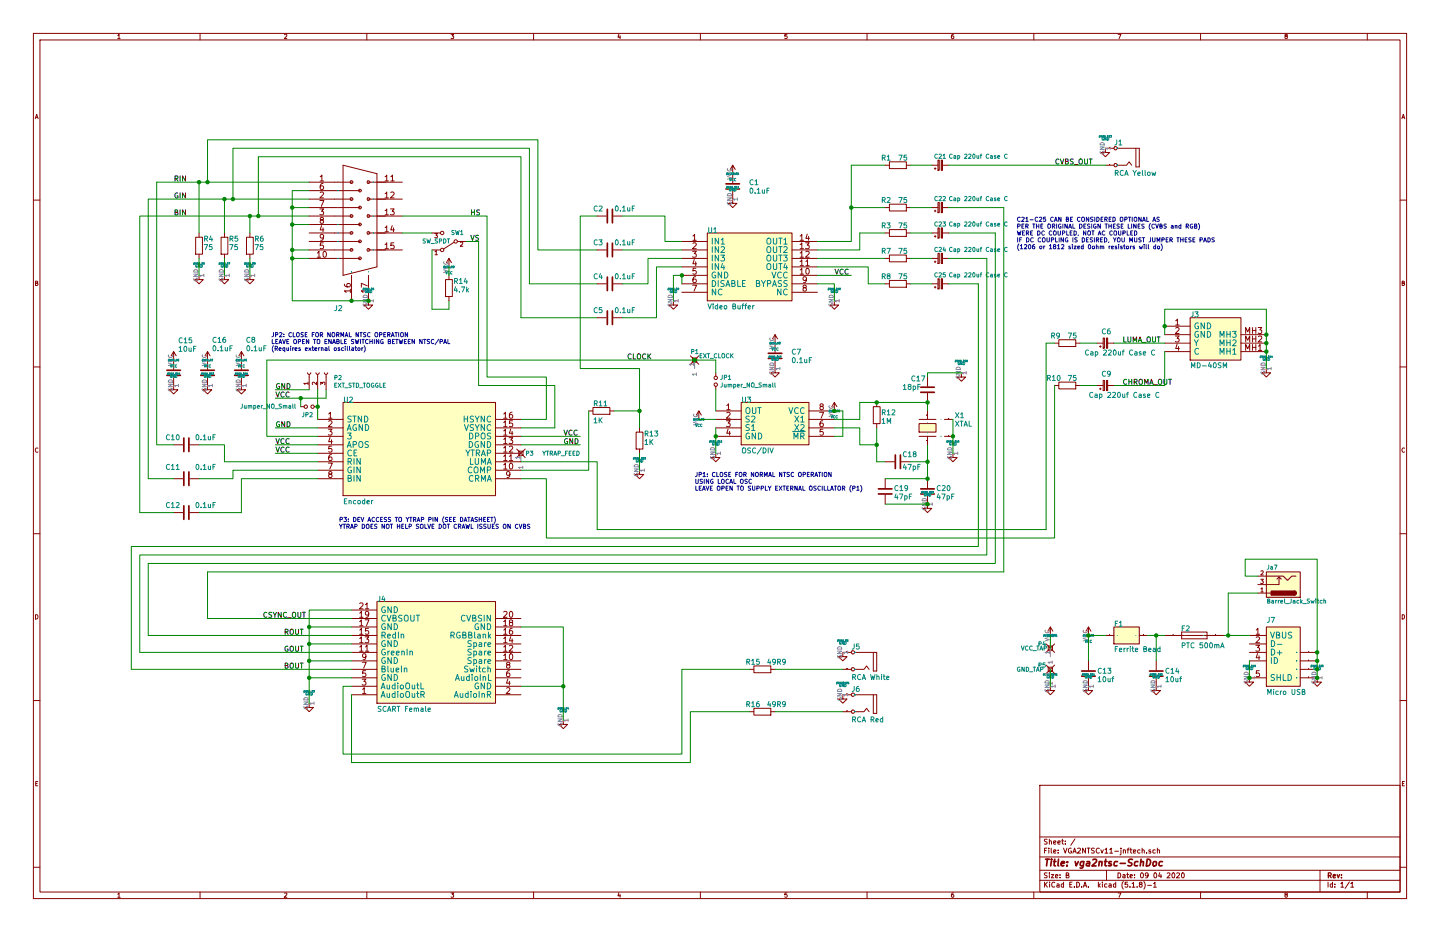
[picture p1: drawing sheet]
EESchema Schematic File Version 4
EELAYER 30 0
EELAYER END
$Descr B 17000 11000
encoding utf-8
Sheet 1 1
Title "vga2ntsc-SchDoc"
Date "09 04 2020"
Rev ""
Comp ""
Comment1 ""
Comment2 ""
Comment3 ""
Comment4 ""
$EndDescr
$Comp
L power:GND #GND0101
U 1 1
P 9950 8200
F 0 "#GND0101" H 9950 8340 20  0000 C CNN
F 1 "GND" H 9950 8310 30  0000 C CNN
F 2 "" H 9950 8200 70  0000 C CNN
F 3 "" H 9950 8200 70  0000 C CNN
	1    9950 8200
	1    0    0    -1  
$EndComp
$Comp
L power:GND #GND_02
U 1 1
P 9950 7700
F 0 "#GND_02" H 9950 7840 20  0000 C CNN
F 1 "GND" H 9950 7810 30  0000 C CNN
F 2 "" H 9950 7700 70  0000 C CNN
F 3 "" H 9950 7700 70  0000 C CNN
	1    9950 7700
	1    0    0    -1  
$EndComp
$Comp
L power:GND #GND_03
U 1 1
P 3650 8300
F 0 "#GND_03" H 3650 8440 20  0000 C CNN
F 1 "GND" H 3650 8410 30  0000 C CNN
F 2 "" H 3650 8300 70  0000 C CNN
F 3 "" H 3650 8300 70  0000 C CNN
	1    3650 8300
	1    0    0    -1  
$EndComp
$Comp
L power:GND #GND_04
U 1 1
P 6650 8500
F 0 "#GND_04" H 6650 8640 20  0000 C CNN
F 1 "GND" H 6650 8610 30  0000 C CNN
F 2 "" H 6650 8500 70  0000 C CNN
F 3 "" H 6650 8500 70  0000 C CNN
	1    6650 8500
	1    0    0    -1  
$EndComp
Text Label 3100 7300 0    60   ~ 0
CSYNC_OUT
$Comp
L power:GND #GND_05
U 1 1
P 4350 3550
F 0 "#GND_05" H 4350 3690 20  0000 C CNN
F 1 "GND" H 4350 3660 30  0000 C CNN
F 2 "" H 4350 3550 70  0000 C CNN
F 3 "" H 4350 3550 70  0000 C CNN
	1    4350 3550
	1    0    0    -1  
$EndComp
Text Label 2050 2150 0    60   ~ 0
RIN
Text Label 2050 2350 0    60   ~ 0
GIN
Text Label 2050 2550 0    60   ~ 0
BIN
Text Label 5550 2550 0    60   ~ 0
HS
Text Label 5550 2850 0    60   ~ 0
VS
$Comp
L power:GND #GND_06
U 1 1
P 2350 3250
F 0 "#GND_06" H 2350 3390 20  0000 C CNN
F 1 "GND" H 2350 3360 30  0000 C CNN
F 2 "" H 2350 3250 70  0000 C CNN
F 3 "" H 2350 3250 70  0000 C CNN
	1    2350 3250
	1    0    0    -1  
$EndComp
$Comp
L power:GND #GND_07
U 1 1
P 2650 3250
F 0 "#GND_07" H 2650 3390 20  0000 C CNN
F 1 "GND" H 2650 3360 30  0000 C CNN
F 2 "" H 2650 3250 70  0000 C CNN
F 3 "" H 2650 3250 70  0000 C CNN
	1    2650 3250
	1    0    0    -1  
$EndComp
$Comp
L power:GND #GND_08
U 1 1
P 2950 3250
F 0 "#GND_08" H 2950 3390 20  0000 C CNN
F 1 "GND" H 2950 3360 30  0000 C CNN
F 2 "" H 2950 3250 70  0000 C CNN
F 3 "" H 2950 3250 70  0000 C CNN
	1    2950 3250
	1    0    0    -1  
$EndComp
$Comp
L power:GND #GND_09
U 1 1
P 7950 3550
F 0 "#GND_09" H 7950 3690 20  0000 C CNN
F 1 "GND" H 7950 3660 30  0000 C CNN
F 2 "" H 7950 3550 70  0000 C CNN
F 3 "" H 7950 3550 70  0000 C CNN
	1    7950 3550
	1    0    0    -1  
$EndComp
$Comp
L power:GND #GND_010
U 1 1
P 9850 3550
F 0 "#GND_010" H 9850 3690 20  0000 C CNN
F 1 "GND" H 9850 3660 30  0000 C CNN
F 2 "" H 9850 3550 70  0000 C CNN
F 3 "" H 9850 3550 70  0000 C CNN
	1    9850 3550
	1    0    0    -1  
$EndComp
Text Label 9850 3250 0    60   ~ 0
VCC
Text Label 3350 7500 0    60   ~ 0
ROUT
Text Label 3350 7700 0    60   ~ 0
GOUT
Text Label 3350 7900 0    60   ~ 0
BOUT
$Comp
L power:GND #GND_011
U 1 1
P 8650 2350
F 0 "#GND_011" H 8650 2490 20  0000 C CNN
F 1 "GND" H 8650 2460 30  0000 C CNN
F 2 "" H 8650 2350 70  0000 C CNN
F 3 "" H 8650 2350 70  0000 C CNN
	1    8650 2350
	1    0    0    -1  
$EndComp
$Comp
L power:VCC #VCC0101
U 1 1
P 8650 2050
F 0 "#VCC0101" H 8650 2050 20  0000 C CNN
F 1 "VCC" H 8650 1980 30  0000 C CNN
F 2 "" H 8650 2050 70  0000 C CNN
F 3 "" H 8650 2050 70  0000 C CNN
	1    8650 2050
	1    0    0    -1  
$EndComp
Text Label 6650 5250 0    60   ~ 0
GND
Text Label 3250 5050 0    60   ~ 0
GND
Text Label 3250 5250 0    60   ~ 0
VCC
Text Label 3250 5350 0    60   ~ 0
VCC
Text Label 6650 5150 0    60   ~ 0
VCC
$Comp
L power:VCC #VCC_02
U 1 1
P 9850 4850
F 0 "#VCC_02" H 9850 4850 20  0000 C CNN
F 1 "VCC" H 9850 4780 30  0000 C CNN
F 2 "" H 9850 4850 70  0000 C CNN
F 3 "" H 9850 4850 70  0000 C CNN
	1    9850 4850
	1    0    0    -1  
$EndComp
$Comp
L power:GND #GND_012
U 1 1
P 8450 5350
F 0 "#GND_012" H 8450 5490 20  0000 C CNN
F 1 "GND" H 8450 5460 30  0000 C CNN
F 2 "" H 8450 5350 70  0000 C CNN
F 3 "" H 8450 5350 70  0000 C CNN
	1    8450 5350
	1    0    0    -1  
$EndComp
$Comp
L power:GND #GND_013
U 1 1
P 13050 1750
F 0 "#GND_013" H 13050 1890 20  0000 C CNN
F 1 "GND" H 13050 1860 30  0000 C CNN
F 2 "" H 13050 1750 70  0000 C CNN
F 3 "" H 13050 1750 70  0000 C CNN
	1    13050 1750
	1    0    0    -1  
$EndComp
$Comp
L power:GND #GND_014
U 1 1
P 14950 4350
F 0 "#GND_014" H 14950 4490 20  0000 C CNN
F 1 "GND" H 14950 4460 30  0000 C CNN
F 2 "" H 14950 4350 70  0000 C CNN
F 3 "" H 14950 4350 70  0000 C CNN
	1    14950 4350
	1    0    0    -1  
$EndComp
$Comp
L power:GND #GND_015
U 1 1
P 7550 5550
F 0 "#GND_015" H 7550 5690 20  0000 C CNN
F 1 "GND" H 7550 5660 30  0000 C CNN
F 2 "" H 7550 5550 70  0000 C CNN
F 3 "" H 7550 5550 70  0000 C CNN
	1    7550 5550
	1    0    0    -1  
$EndComp
$Comp
L power:GND #GND_016
U 1 1
P 11250 5350
F 0 "#GND_016" H 11250 5490 20  0000 C CNN
F 1 "GND" H 11250 5460 30  0000 C CNN
F 2 "" H 11250 5350 70  0000 C CNN
F 3 "" H 11250 5350 70  0000 C CNN
	1    11250 5350
	1    0    0    -1  
$EndComp
$Comp
L power:GND #GND_017
U 1 1
P 9150 4350
F 0 "#GND_017" H 9150 4490 20  0000 C CNN
F 1 "GND" H 9150 4460 30  0000 C CNN
F 2 "" H 9150 4350 70  0000 C CNN
F 3 "" H 9150 4350 70  0000 C CNN
	1    9150 4350
	1    0    0    -1  
$EndComp
$Comp
L power:VCC #VCC_03
U 1 1
P 9150 4050
F 0 "#VCC_03" H 9150 4050 20  0000 C CNN
F 1 "VCC" H 9150 3980 30  0000 C CNN
F 2 "" H 9150 4050 70  0000 C CNN
F 3 "" H 9150 4050 70  0000 C CNN
	1    9150 4050
	1    0    0    -1  
$EndComp
$Comp
L power:GND #GND_018
U 1 1
P 2850 4550
F 0 "#GND_018" H 2850 4690 20  0000 C CNN
F 1 "GND" H 2850 4660 30  0000 C CNN
F 2 "" H 2850 4550 70  0000 C CNN
F 3 "" H 2850 4550 70  0000 C CNN
	1    2850 4550
	1    0    0    -1  
$EndComp
$Comp
L power:VCC #VCC_04
U 1 1
P 2850 4250
F 0 "#VCC_04" H 2850 4250 20  0000 C CNN
F 1 "VCC" H 2850 4180 30  0000 C CNN
F 2 "" H 2850 4250 70  0000 C CNN
F 3 "" H 2850 4250 70  0000 C CNN
	1    2850 4250
	1    0    0    -1  
$EndComp
$Comp
L power:VCC #VCC_05
U 1 1
P 8250 4950
F 0 "#VCC_05" H 8250 4950 20  0000 C CNN
F 1 "VCC" H 8250 4880 30  0000 C CNN
F 2 "" H 8250 4950 70  0000 C CNN
F 3 "" H 8250 4950 70  0000 C CNN
	1    8250 4950
	1    0    0    -1  
$EndComp
$Comp
L power:GND #GND_019
U 1 1
P 14750 8000
F 0 "#GND_019" H 14750 8140 20  0000 C CNN
F 1 "GND" H 14750 8110 30  0000 C CNN
F 2 "" H 14750 8000 70  0000 C CNN
F 3 "" H 14750 8000 70  0000 C CNN
	1    14750 8000
	1    0    0    -1  
$EndComp
$Comp
L power:GND #GND_020
U 1 1
P 15550 8000
F 0 "#GND_020" H 15550 8140 20  0000 C CNN
F 1 "GND" H 15550 8110 30  0000 C CNN
F 2 "" H 15550 8000 70  0000 C CNN
F 3 "" H 15550 8000 70  0000 C CNN
	1    15550 8000
	1    0    0    -1  
$EndComp
$Comp
L power:GND #GND_021
U 1 1
P 12850 8100
F 0 "#GND_021" H 12850 8240 20  0000 C CNN
F 1 "GND" H 12850 8210 30  0000 C CNN
F 2 "" H 12850 8100 70  0000 C CNN
F 3 "" H 12850 8100 70  0000 C CNN
	1    12850 8100
	1    0    0    -1  
$EndComp
$Comp
L power:GND #GND_022
U 1 1
P 13650 8100
F 0 "#GND_022" H 13650 8240 20  0000 C CNN
F 1 "GND" H 13650 8210 30  0000 C CNN
F 2 "" H 13650 8100 70  0000 C CNN
F 3 "" H 13650 8100 70  0000 C CNN
	1    13650 8100
	1    0    0    -1  
$EndComp
$Comp
L power:VCC #VCC_06
U 1 1
P 12850 7500
F 0 "#VCC_06" H 12850 7500 20  0000 C CNN
F 1 "VCC" H 12850 7430 30  0000 C CNN
F 2 "" H 12850 7500 70  0000 C CNN
F 3 "" H 12850 7500 70  0000 C CNN
	1    12850 7500
	1    0    0    -1  
$EndComp
Text Label 12450 1950 0    60   ~ 0
CVBS_OUT
Text Label 13250 4050 0    60   ~ 0
LUMA_OUT
Text Label 13250 4550 0    60   ~ 0
CHROMA_OUT
Text Label 7400 4250 0    60   ~ 0
CLOCK
$Comp
L power:GND #GND_023
U 1 1
P 2450 4550
F 0 "#GND_023" H 2450 4690 20  0000 C CNN
F 1 "GND" H 2450 4660 30  0000 C CNN
F 2 "" H 2450 4550 70  0000 C CNN
F 3 "" H 2450 4550 70  0000 C CNN
	1    2450 4550
	1    0    0    -1  
$EndComp
$Comp
L power:VCC #VCC_07
U 1 1
P 2450 4250
F 0 "#VCC_07" H 2450 4250 20  0000 C CNN
F 1 "VCC" H 2450 4180 30  0000 C CNN
F 2 "" H 2450 4250 70  0000 C CNN
F 3 "" H 2450 4250 70  0000 C CNN
	1    2450 4250
	1    0    0    -1  
$EndComp
$Comp
L power:GND #GND_024
U 1 1
P 2050 4550
F 0 "#GND_024" H 2050 4690 20  0000 C CNN
F 1 "GND" H 2050 4660 30  0000 C CNN
F 2 "" H 2050 4550 70  0000 C CNN
F 3 "" H 2050 4550 70  0000 C CNN
	1    2050 4550
	1    0    0    -1  
$EndComp
$Comp
L power:VCC #VCC_08
U 1 1
P 2050 4250
F 0 "#VCC_08" H 2050 4250 20  0000 C CNN
F 1 "VCC" H 2050 4180 30  0000 C CNN
F 2 "" H 2050 4250 70  0000 C CNN
F 3 "" H 2050 4250 70  0000 C CNN
	1    2050 4250
	1    0    0    -1  
$EndComp
$Comp
L power:GND #GND_025
U 1 1
P 10950 5950
F 0 "#GND_025" H 10950 6090 20  0000 C CNN
F 1 "GND" H 10950 6060 30  0000 C CNN
F 2 "" H 10950 5950 70  0000 C CNN
F 3 "" H 10950 5950 70  0000 C CNN
	1    10950 5950
	1    0    0    -1  
$EndComp
$Comp
L power:GND #GND_026
U 1 1
P 11350 4400
F 0 "#GND_026" H 11350 4540 20  0000 C CNN
F 1 "GND" H 11350 4510 30  0000 C CNN
F 2 "" H 11350 4400 70  0000 C CNN
F 3 "" H 11350 4400 70  0000 C CNN
	1    11350 4400
	1    0    0    -1  
$EndComp
Wire Wire Line
	3650 7400 4150 7400
Wire Wire Line
	3650 7600 4150 7600
Wire Wire Line
	3650 7800 4150 7800
Wire Wire Line
	3650 8000 4150 8000
Wire Wire Line
	6150 8100 6650 8100
Wire Wire Line
	3650 7200 4150 7200
Wire Wire Line
	3650 7400 3650 7200
Wire Wire Line
	3650 7600 3650 7400
Wire Wire Line
	3650 7800 3650 7600
Wire Wire Line
	3650 8000 3650 7800
Wire Wire Line
	3650 8300 3650 8000
Wire Wire Line
	6650 7400 6150 7400
Wire Wire Line
	6650 8100 6650 7400
Wire Wire Line
	6650 8500 6650 8100
Wire Wire Line
	8150 8400 8850 8400
Wire Wire Line
	8150 9000 8150 8400
Wire Wire Line
	4150 9000 8150 9000
Wire Wire Line
	8050 7900 8850 7900
Wire Wire Line
	8050 8900 8050 7900
Wire Wire Line
	4050 8900 8050 8900
Wire Wire Line
	4050 8100 4050 8900
Wire Wire Line
	4150 8100 4050 8100
Wire Wire Line
	1750 6650 1750 7500
Wire Wire Line
	11750 6650 1750 6650
Wire Wire Line
	11750 2750 11750 6650
Wire Wire Line
	1650 6550 1650 7700
Wire Wire Line
	11650 6550 1650 6550
Wire Wire Line
	11650 3050 11650 6550
Wire Wire Line
	3450 2950 3650 2950
Wire Wire Line
	3450 3050 3450 2950
Wire Wire Line
	3650 3050 3450 3050
Wire Wire Line
	3450 2450 3650 2450
Wire Wire Line
	3450 2650 3650 2650
Wire Wire Line
	11850 6750 11850 2450
Wire Wire Line
	2450 6750 11850 6750
Wire Wire Line
	3450 3550 3450 3050
Wire Wire Line
	4150 3550 3450 3550
Wire Wire Line
	4350 3550 4150 3550
Wire Wire Line
	2350 2150 2350 2750
Wire Wire Line
	2650 2350 2650 2750
Wire Wire Line
	2950 2550 2950 2750
Wire Wire Line
	3450 2250 3650 2250
Wire Wire Line
	3450 2450 3450 2250
Wire Wire Line
	3450 2650 3450 2450
Wire Wire Line
	3450 2950 3450 2650
Wire Wire Line
	7850 2850 8050 2850
Wire Wire Line
	7850 2550 7850 2850
Wire Wire Line
	7350 2550 7850 2550
Wire Wire Line
	8050 2950 7350 2950
Wire Wire Line
	7650 3050 8050 3050
Wire Wire Line
	7650 3350 7650 3050
Wire Wire Line
	7350 3350 7650 3350
Wire Wire Line
	7750 3150 8050 3150
Wire Wire Line
	7750 3750 7750 3150
Wire Wire Line
	7350 3750 7750 3750
Wire Wire Line
	6150 3750 7050 3750
Wire Wire Line
	6150 1850 6150 3750
Wire Wire Line
	3050 1850 6150 1850
Wire Wire Line
	3050 2550 3050 1850
Wire Wire Line
	6250 3350 7050 3350
Wire Wire Line
	6250 1750 6250 3350
Wire Wire Line
	2750 1750 6250 1750
Wire Wire Line
	2750 2350 2750 1750
Wire Wire Line
	6350 2950 7050 2950
Wire Wire Line
	6350 1650 6350 2950
Wire Wire Line
	2450 1650 6350 1650
Wire Wire Line
	2450 2150 2450 1650
Wire Wire Line
	8050 3250 8050 3350
Wire Wire Line
	7950 3250 8050 3250
Wire Wire Line
	7950 3550 7950 3250
Wire Wire Line
	9850 3350 9650 3350
Wire Wire Line
	9850 3550 9850 3350
Wire Wire Line
	10050 3250 9650 3250
Wire Wire Line
	10050 2850 9650 2850
Wire Wire Line
	10050 2450 10050 2850
Wire Wire Line
	10450 2450 10050 2450
Wire Wire Line
	10150 2950 9650 2950
Wire Wire Line
	10150 2750 10150 2950
Wire Wire Line
	10450 2750 10150 2750
Wire Wire Line
	10450 3050 9650 3050
Wire Wire Line
	10250 3150 9650 3150
Wire Wire Line
	10250 3350 10250 3150
Wire Wire Line
	10450 3350 10250 3350
Wire Wire Line
	1550 6450 1550 7900
Wire Wire Line
	11550 6450 1550 6450
Wire Wire Line
	11550 3350 11550 6450
Wire Wire Line
	6850 5150 6150 5150
Wire Wire Line
	6850 5250 6150 5250
Wire Wire Line
	3750 5350 3250 5350
Wire Wire Line
	3750 5250 3250 5250
Wire Wire Line
	2650 5450 3750 5450
Wire Wire Line
	2650 5250 2650 5450
Wire Wire Line
	2350 5250 2650 5250
Wire Wire Line
	2750 5650 2350 5650
Wire Wire Line
	2750 5550 2750 5650
Wire Wire Line
	3750 5550 2750 5550
Wire Wire Line
	2850 6050 2350 6050
Wire Wire Line
	2850 5650 2850 6050
Wire Wire Line
	3750 5650 2850 5650
Wire Wire Line
	5650 4550 5650 2850
Wire Wire Line
	6550 4550 5650 4550
Wire Wire Line
	6550 5050 6550 4550
Wire Wire Line
	6150 5050 6550 5050
Wire Wire Line
	6450 4950 6150 4950
Wire Wire Line
	6450 4450 6450 4950
Wire Wire Line
	5750 4450 6450 4450
Wire Wire Line
	5750 2550 5750 4450
Wire Wire Line
	4750 2550 5750 2550
Wire Wire Line
	1850 5250 2050 5250
Wire Wire Line
	1850 2150 1850 5250
Wire Wire Line
	2350 2150 1850 2150
Wire Wire Line
	2450 2150 2350 2150
Wire Wire Line
	3650 2150 2450 2150
Wire Wire Line
	2750 2350 3650 2350
Wire Wire Line
	2650 2350 2750 2350
Wire Wire Line
	1750 2350 2650 2350
Wire Wire Line
	1750 5650 1750 2350
Wire Wire Line
	2050 5650 1750 5650
Wire Wire Line
	3050 2550 3650 2550
Wire Wire Line
	2950 2550 3050 2550
Wire Wire Line
	1650 2550 2950 2550
Wire Wire Line
	1650 6050 1650 2550
Wire Wire Line
	2050 6050 1650 6050
Wire Wire Line
	3150 5150 3750 5150
Wire Wire Line
	3150 4250 3150 5150
Wire Wire Line
	8450 4250 8200 4250
Wire Wire Line
	8450 4850 8450 4600
Wire Wire Line
	10050 1950 10050 2450
Wire Wire Line
	13750 4150 13750 4550
Wire Wire Line
	13750 3850 13750 3950
Wire Wire Line
	13750 3650 13750 3850
Wire Wire Line
	14950 3650 13750 3650
Wire Wire Line
	14950 3950 14950 3650
Wire Wire Line
	14950 4050 14950 3950
Wire Wire Line
	14950 4150 14950 4050
Wire Wire Line
	14950 4350 14950 4150
Wire Wire Line
	6450 5650 6150 5650
Wire Wire Line
	6450 6350 6450 5650
Wire Wire Line
	12450 6350 6450 6350
Wire Wire Line
	12450 4550 12450 6350
Wire Wire Line
	7050 5450 6150 5450
Wire Wire Line
	7050 6250 7050 5450
Wire Wire Line
	12350 6250 7050 6250
Wire Wire Line
	12350 4050 12350 6250
Wire Wire Line
	12450 4050 12350 4050
Wire Wire Line
	7550 5050 7550 4850
Wire Wire Line
	6950 5550 6150 5550
Wire Wire Line
	6950 4850 6950 5550
Wire Wire Line
	7550 4350 7550 4850
Wire Wire Line
	6850 4350 7550 4350
Wire Wire Line
	6850 2550 6850 4350
Wire Wire Line
	7050 2550 6850 2550
Wire Wire Line
	10150 4950 9850 4950
Wire Wire Line
	10150 4750 10150 4950
Wire Wire Line
	10350 4750 10150 4750
Wire Wire Line
	10950 4750 10350 4750
Wire Wire Line
	10950 4850 10950 4750
Wire Wire Line
	10150 5050 9850 5050
Wire Wire Line
	10150 5250 10150 5050
Wire Wire Line
	10350 5250 10150 5250
Wire Wire Line
	10350 5450 10350 5250
Wire Wire Line
	10450 5450 10350 5450
Wire Wire Line
	11250 5150 11250 4950
Wire Wire Line
	11250 5350 11250 5150
Wire Wire Line
	8450 5150 8450 5050
Wire Wire Line
	8450 5350 8450 5150
Wire Wire Line
	8250 4950 8450 4950
Wire Wire Line
	9950 4850 9850 4850
Wire Wire Line
	9950 5150 9950 4850
Wire Wire Line
	9850 5150 9950 5150
Wire Wire Line
	15550 7800 15550 7700
Wire Wire Line
	15550 7900 15550 7800
Wire Wire Line
	15550 8000 15550 7900
Wire Wire Line
	14750 8000 14750 7800
Wire Wire Line
	14450 7500 14500 7500
Wire Wire Line
	13750 7500 13650 7500
Wire Wire Line
	13650 7500 13650 7800
Wire Wire Line
	13550 7500 13650 7500
Wire Wire Line
	12850 7500 13050 7500
Wire Wire Line
	12850 7800 12850 7500
Wire Wire Line
	5300 3650 5100 3650
Wire Wire Line
	10950 5650 10450 5650
Wire Wire Line
	10950 5450 10950 5650
Wire Wire Line
	10950 5250 10950 5450
Wire Wire Line
	10950 5450 10750 5450
Wire Wire Line
	10950 5950 10450 5950
Connection ~ 2350 2150
Connection ~ 2450 2150
Connection ~ 2650 2350
Connection ~ 2750 2350
Connection ~ 2950 2550
Connection ~ 3050 2550
Connection ~ 3450 3050
Connection ~ 3450 2950
Connection ~ 3450 2650
Connection ~ 3450 2450
Connection ~ 3650 8000
Connection ~ 3650 7800
Connection ~ 3650 7600
Connection ~ 3650 7400
Connection ~ 4150 3550
Connection ~ 4350 3550
Connection ~ 6650 8100
Connection ~ 7550 4850
Connection ~ 8050 3250
Connection ~ 8450 5150
Connection ~ 9850 4850
Connection ~ 10050 2450
Connection ~ 10350 5250
Connection ~ 10350 4750
Connection ~ 12850 7500
Connection ~ 10950 5450
Connection ~ 11250 5150
Connection ~ 13650 7500
Connection ~ 14750 8000
Connection ~ 15550 8000
Connection ~ 15550 7900
Connection ~ 15550 7800
Connection ~ 13750 3850
Connection ~ 14950 4150
Connection ~ 14950 4050
Connection ~ 14950 3950
$Comp
L VGA2NTSC-v11-rescue:RCJ-042- J6
U 1 1
P 10350 8500
F 0 "J6" H 10650 8170 60  0000 R TNN
F 1 "RCA Red" H 10650 8530 60  0000 R TNN
F 2 "VGA2NTSC:RCJ-04x_NoHole" H 10650 8530 60  0001 C CNN
F 3 "" H 10650 8530 60  0000 C CNN
	1    10350 8500
	-1   0    0    1   
$EndComp
$Comp
L Device:R R6
U 1 1
P 2950 2900
F 0 "R6" H 3000 2950 60  0000 L BNN
F 1 "75" H 3000 2850 60  0000 L BNN
F 2 "VGA2NTSC:R_0805_1mm" H 2890 2610 60  0001 C CNN
F 3 "" H 2890 2610 60  0000 C CNN
F 4 "1%" V 2350 1800 60  0001 C CNN "Tolerance"
	1    2950 2900
	1    0    0    -1  
$EndComp
$Comp
L Device:C C3
U 1 1
P 7200 2950
F 0 "C3" V 7250 3150 60  0000 R TNN
F 1 "0.1uF" V 7250 2900 60  0000 R TNN
F 2 "VGA2NTSC:R_0805_1mm" H 6910 2960 60  0001 C CNN
F 3 "" H 6910 2960 60  0000 C CNN
	1    7200 2950
	0    -1   -1   0   
$EndComp
$Comp
L Device:C C4
U 1 1
P 7200 3350
F 0 "C4" V 7250 3550 60  0000 R TNN
F 1 "0.1uF" V 7250 3300 60  0000 R TNN
F 2 "VGA2NTSC:R_0805_1mm" H 6910 3360 60  0001 C CNN
F 3 "" H 6910 3360 60  0000 C CNN
	1    7200 3350
	0    -1   -1   0   
$EndComp
$Comp
L Device:C C5
U 1 1
P 7200 3750
F 0 "C5" V 7250 3950 60  0000 R TNN
F 1 "0.1uF" V 7250 3700 60  0000 R TNN
F 2 "VGA2NTSC:R_0805_1mm" H 6910 3760 60  0001 C CNN
F 3 "" H 6910 3760 60  0000 C CNN
	1    7200 3750
	0    -1   -1   0   
$EndComp
$Comp
L Device:C C2
U 1 1
P 7200 2550
F 0 "C2" V 7250 2750 60  0000 R TNN
F 1 "0.1uF" V 7250 2500 60  0000 R TNN
F 2 "VGA2NTSC:R_0805_1mm" H 6910 2560 60  0001 C CNN
F 3 "" H 6910 2560 60  0000 C CNN
	1    7200 2550
	0    -1   -1   0   
$EndComp
$Comp
L Device:R R3
U 1 1
P 10600 2750
F 0 "R3" V 10650 2950 60  0000 R TNN
F 1 "75" V 10650 2750 60  0000 R TNN
F 2 "VGA2NTSC:R_0805_1mm" H 10360 2760 60  0001 C CNN
F 3 "" H 10360 2760 60  0000 C CNN
	1    10600 2750
	0    -1   -1   0   
$EndComp
$Comp
L Device:R R7
U 1 1
P 10600 3050
F 0 "R7" V 10650 3250 60  0000 R TNN
F 1 "75" V 10650 3050 60  0000 R TNN
F 2 "VGA2NTSC:R_0805_1mm" H 10360 3060 60  0001 C CNN
F 3 "" H 10360 3060 60  0000 C CNN
	1    10600 3050
	0    -1   -1   0   
$EndComp
$Comp
L Device:R R8
U 1 1
P 10600 3350
F 0 "R8" V 10650 3550 60  0000 R TNN
F 1 "75" V 10650 3350 60  0000 R TNN
F 2 "VGA2NTSC:R_0805_1mm" H 10360 3360 60  0001 C CNN
F 3 "" H 10360 3360 60  0000 C CNN
	1    10600 3350
	0    -1   -1   0   
$EndComp
$Comp
L Device:R R2
U 1 1
P 10600 2450
F 0 "R2" V 10650 2650 60  0000 R TNN
F 1 "75" V 10650 2450 60  0000 R TNN
F 2 "VGA2NTSC:R_0805_1mm" H 10360 2460 60  0001 C CNN
F 3 "" H 10360 2460 60  0000 C CNN
	1    10600 2450
	0    -1   -1   0   
$EndComp
$Comp
L Device:C C1
U 1 1
P 8650 2200
F 0 "C1" H 8460 2190 60  0000 R TNN
F 1 "0.1uF" H 8460 2290 60  0000 R TNN
F 2 "VGA2NTSC:R_0805_1mm" H 8460 2290 60  0001 C CNN
F 3 "" H 8460 2290 60  0000 C CNN
	1    8650 2200
	-1   0    0    1   
$EndComp
$Comp
L VGA2NTSC-v11-rescue:RCJ-043- J5
U 1 1
P 10350 8000
F 0 "J5" H 10650 7670 60  0000 R TNN
F 1 "RCA White" H 10650 8030 60  0000 R TNN
F 2 "VGA2NTSC:RCJ-04x_NoHole" H 10650 8030 60  0001 C CNN
F 3 "" H 10650 8030 60  0000 C CNN
	1    10350 8000
	-1   0    0    1   
$EndComp
$Comp
L VGA2NTSC-v11-rescue:74HC6323AD- U3
U 1 1
P 9150 5000
F 0 "U3" H 8750 5250 60  0000 L BNN
F 1 "OSC/DIV" H 8750 4650 60  0000 L BNN
F 2 "VGA2NTSC:SOIC-8_3.9x4.9mm_Pitch1.27mm-JFT" H 8750 4650 60  0001 C CNN
F 3 "" H 8750 4650 60  0000 C CNN
	1    9150 5000
	1    0    0    -1  
$EndComp
$Comp
L VGA2NTSC-v11-rescue:AD725ARZ- U2
U 1 1
P 3750 4950
F 0 "U2" H 4050 5150 60  0000 L BNN
F 1 "Encoder" H 4050 3950 60  0000 L BNN
F 2 "VGA2NTSC:SOIC-16W_7.5x10.3mm_Pitch1.27mm_HS" H 4050 3950 60  0001 C CNN
F 3 "" H 4050 3950 60  0000 C CNN
	1    3750 4950
	1    0    0    -1  
$EndComp
$Comp
L VGA2NTSC-v11-rescue:RCJ-044- J1
U 1 1
P 13450 2050
F 0 "J1" H 13750 1720 60  0000 R TNN
F 1 "RCA Yellow" H 13750 2080 60  0000 R TNN
F 2 "VGA2NTSC:RCJ-04x_NoHole" H 13750 2080 60  0001 C CNN
F 3 "" H 13750 2080 60  0000 C CNN
	1    13450 2050
	-1   0    0    1   
$EndComp
$Comp
L VGA2NTSC-v11-rescue:MD-40SM- J3
U 1 1
P 14350 4050
F 0 "J3" H 14650 3750 60  0000 R TNN
F 1 "MD-40SM" H 14650 4350 60  0000 R TNN
F 2 "VGA2NTSC:CUI_MD-40SM_VGA2NTSC" H 14650 4350 60  0001 C CNN
F 3 "" H 14650 4350 60  0000 C CNN
	1    14350 4050
	-1   0    0    1   
$EndComp
$Comp
L Device:C C10
U 1 1
P 2200 5250
F 0 "C10" V 2250 5500 60  0000 R TNN
F 1 "0.1uF" V 2250 5150 60  0000 R TNN
F 2 "VGA2NTSC:R_0805_1mm" H 1910 5260 60  0001 C CNN
F 3 "" H 1910 5260 60  0000 C CNN
	1    2200 5250
	0    -1   -1   0   
$EndComp
$Comp
L Device:C C11
U 1 1
P 2200 5650
F 0 "C11" V 2300 5900 60  0000 R TNN
F 1 "0.1uF" V 2300 5550 60  0000 R TNN
F 2 "VGA2NTSC:R_0805_1mm" H 1910 5660 60  0001 C CNN
F 3 "" H 1910 5660 60  0000 C CNN
	1    2200 5650
	0    -1   -1   0   
$EndComp
$Comp
L Device:C C12
U 1 1
P 2200 6050
F 0 "C12" V 2250 6300 60  0000 R TNN
F 1 "0.1uF" V 2250 5950 60  0000 R TNN
F 2 "VGA2NTSC:R_0805_1mm" H 1910 6060 60  0001 C CNN
F 3 "" H 1910 6060 60  0000 C CNN
	1    2200 6050
	0    -1   -1   0   
$EndComp
$Comp
L Device:R R1
U 1 1
P 10600 1950
F 0 "R1" V 10650 2150 60  0000 R TNN
F 1 "75" V 10650 1950 60  0000 R TNN
F 2 "VGA2NTSC:R_0805_1mm" H 10360 1960 60  0001 C CNN
F 3 "" H 10360 1960 60  0000 C CNN
	1    10600 1950
	0    -1   -1   0   
$EndComp
$Comp
L Device:R R9
U 1 1
P 12600 4050
F 0 "R9" V 12650 4250 60  0000 R TNN
F 1 "75" V 12650 4050 60  0000 R TNN
F 2 "VGA2NTSC:R_0805_1mm" H 12360 4060 60  0001 C CNN
F 3 "" H 12360 4060 60  0000 C CNN
	1    12600 4050
	0    -1   -1   0   
$EndComp
$Comp
L Device:R R10
U 1 1
P 12600 4550
F 0 "R10" V 12650 4800 60  0000 R TNN
F 1 "75" V 12650 4550 60  0000 R TNN
F 2 "VGA2NTSC:R_0805_1mm" H 12360 4560 60  0001 C CNN
F 3 "" H 12360 4560 60  0000 C CNN
	1    12600 4550
	0    -1   -1   0   
$EndComp
$Comp
L Device:R R16
U 1 1
P 9000 8400
F 0 "R16" V 9050 8600 60  0000 R TNN
F 1 "49R9" V 9050 8350 60  0000 R TNN
F 2 "VGA2NTSC:R_0805_1mm" H 8760 8410 60  0001 C CNN
F 3 "" H 8760 8410 60  0000 C CNN
	1    9000 8400
	0    -1   -1   0   
$EndComp
$Comp
L Device:CP_Small C6
U 1 1
P 13050 4050
F 0 "C6" V 13150 4100 60  0000 R TNN
F 1 "Cap 220uf Case C" V 12900 4300 60  0000 R TNN
F 2 "VGA2NTSC:CP_Tantalum_Case-C_EIA-6032-28_JFT" H 12760 4060 60  0001 C CNN
F 3 "" H 12760 4060 60  0000 C CNN
	1    13050 4050
	0    -1   -1   0   
$EndComp
$Comp
L Device:CP_Small C9
U 1 1
P 13050 4550
F 0 "C9" V 13150 4600 60  0000 R TNN
F 1 "Cap 220uf Case C" V 12900 4750 60  0000 R TNN
F 2 "VGA2NTSC:CP_Tantalum_Case-C_EIA-6032-28_JFT" H 12760 4560 60  0001 C CNN
F 3 "" H 12760 4560 60  0000 C CNN
	1    13050 4550
	0    -1   -1   0   
$EndComp
$Comp
L Device:R R13
U 1 1
P 7550 5200
F 0 "R13" H 7600 5250 60  0000 L BNN
F 1 "1K" H 7600 5150 60  0000 L BNN
F 2 "VGA2NTSC:R_0805_1mm" H 7490 5010 60  0001 C CNN
F 3 "" H 7490 5010 60  0000 C CNN
F 4 "1%" V 2350 1800 60  0001 C CNN "Tolerance"
	1    7550 5200
	1    0    0    -1  
$EndComp
$Comp
L Device:R R11
U 1 1
P 7100 4850
F 0 "R11" V 7150 4950 60  0000 R TNN
F 1 "1K" V 6950 4950 60  0000 R TNN
F 2 "VGA2NTSC:R_0805_1mm" H 6860 4860 60  0001 C CNN
F 3 "" H 6860 4860 60  0000 C CNN
F 4 "1%" V 2500 1850 60  0001 C CNN "Tolerance"
	1    7100 4850
	0    -1   -1   0   
$EndComp
$Comp
L VGA2NTSC-v11-rescue:ABM8-28.63636MHZ-B2-T- X1
U 1 1
P 10950 5050
F 0 "X1" V 11060 4730 60  0000 R TNN
F 1 "XTAL" V 10960 4730 60  0000 R TNN
F 2 "VGA2NTSC:Crystal_4SMD-NL_3.2mmx2.5mm_HandSolder" H 10960 4730 60  0001 C CNN
F 3 "" H 10960 4730 60  0000 C CNN
	1    10950 5050
	0    -1   -1   0   
$EndComp
$Comp
L Device:R R12
U 1 1
P 10350 4900
F 0 "R12" H 10400 4900 60  0000 L BNN
F 1 "1M" H 10400 4800 60  0000 L BNN
F 2 "VGA2NTSC:R_0805_1mm" H 10290 4710 60  0001 C CNN
F 3 "" H 10290 4710 60  0000 C CNN
F 4 "1%" V 2350 1800 60  0001 C CNN "Tolerance"
	1    10350 4900
	1    0    0    -1  
$EndComp
$Comp
L Device:C C7
U 1 1
P 9150 4200
F 0 "C7" H 8960 4190 60  0000 R TNN
F 1 "0.1uF" H 8960 4290 60  0000 R TNN
F 2 "VGA2NTSC:R_0805_1mm" H 8960 4290 60  0001 C CNN
F 3 "" H 8960 4290 60  0000 C CNN
	1    9150 4200
	-1   0    0    1   
$EndComp
$Comp
L Device:C C8
U 1 1
P 2850 4400
F 0 "C8" H 2800 4050 60  0000 R TNN
F 1 "0.1uF" H 2800 4150 60  0000 R TNN
F 2 "VGA2NTSC:R_0805_1mm" H 2660 4490 60  0001 C CNN
F 3 "" H 2660 4490 60  0000 C CNN
	1    2850 4400
	-1   0    0    1   
$EndComp
$Comp
L VGA2NTSC-v11-rescue:MICROUSB- J7
U 1 1
P 15150 7700
F 0 "J7" H 14950 8050 60  0000 L BNN
F 1 "Micro USB" H 14950 7200 60  0000 L BNN
F 2 "VGA2NTSC:Connector_MicroUSB_Amp10118194-0001LF" H 14950 7200 60  0001 C CNN
F 3 "" H 14950 7200 60  0000 C CNN
	1    15150 7700
	1    0    0    -1  
$EndComp
$Comp
L VGA2NTSC-v11-rescue:PTC_Fuse- F2
U 1 1
P 13950 7400
F 0 "F2" H 13940 7350 60  0000 L BNN
F 1 "PTC 500mA" H 13940 7150 60  0000 L BNN
F 2 "VGA2NTSC:R_1812_1206-JFT" H 13940 7150 60  0001 C CNN
F 3 "" H 13940 7150 60  0000 C CNN
	1    13950 7400
	1    0    0    -1  
$EndComp
$Comp
L Device:R R15
U 1 1
P 9000 7900
F 0 "R15" V 9050 8100 60  0000 R TNN
F 1 "49R9" V 9050 7850 60  0000 R TNN
F 2 "VGA2NTSC:R_0805_1mm" H 8760 7910 60  0001 C CNN
F 3 "" H 8760 7910 60  0000 C CNN
	1    9000 7900
	0    -1   -1   0   
$EndComp
$Comp
L VGA2NTSC-v11-rescue:BLM15PX221SN1D- F1
U 1 1
P 13250 7500
F 0 "F1" V 13350 7600 60  0000 R TNN
F 1 "Ferrite Bead" V 13050 7600 60  0000 R TNN
F 2 "VGA2NTSC:R_0805_1mm" H 13050 7600 60  0001 C CNN
F 3 "" H 13050 7600 60  0000 C CNN
	1    13250 7500
	0    -1   -1   0   
$EndComp
$Comp
L Device:C C14
U 1 1
P 13650 7950
F 0 "C14" H 13750 7950 60  0000 L BNN
F 1 "10uf" H 13750 7850 60  0000 L BNN
F 2 "VGA2NTSC:R_0805_1mm" H 13640 7760 60  0001 C CNN
F 3 "" H 13640 7760 60  0000 C CNN
	1    13650 7950
	1    0    0    -1  
$EndComp
$Comp
L Device:C C13
U 1 1
P 12850 7950
F 0 "C13" H 12950 7950 60  0000 L BNN
F 1 "10uf" H 12950 7850 60  0000 L BNN
F 2 "VGA2NTSC:R_0805_1mm" H 12840 7760 60  0001 C CNN
F 3 "" H 12840 7760 60  0000 C CNN
	1    12850 7950
	1    0    0    -1  
$EndComp
$Comp
L Device:C C16
U 1 1
P 2450 4400
F 0 "C16" H 2400 4050 60  0000 R TNN
F 1 "0.1uF" H 2400 4150 60  0000 R TNN
F 2 "VGA2NTSC:R_0805_1mm" H 2260 4490 60  0001 C CNN
F 3 "" H 2260 4490 60  0000 C CNN
	1    2450 4400
	-1   0    0    1   
$EndComp
$Comp
L Device:C C15
U 1 1
P 2050 4400
F 0 "C15" H 2100 4750 60  0000 L BNN
F 1 "10uF" H 2100 4650 60  0000 L BNN
F 2 "VGA2NTSC:R_0805_1mm" H 2050 4200 60  0001 C CNN
F 3 "" H 2050 4200 60  0000 C CNN
	1    2050 4400
	1    0    0    -1  
$EndComp
$Comp
L Device:C C17
U 1 1
P 10950 4600
F 0 "C17" H 10750 4700 60  0000 L BNN
F 1 "18pF" H 10650 4600 60  0000 L BNN
F 2 "VGA2NTSC:R_0805_1mm" H 10950 4400 60  0001 C CNN
F 3 "" H 10950 4400 60  0000 C CNN
	1    10950 4600
	1    0    0    -1  
$EndComp
$Comp
L Device:R R14
U 1 1
P 5300 3400
F 0 "R14" H 5350 3450 60  0000 L BNN
F 1 "4.7k" H 5350 3350 60  0000 L BNN
F 2 "VGA2NTSC:R_0805_1mm" H 5240 3210 60  0001 C CNN
F 3 "" H 5240 3210 60  0000 C CNN
F 4 "5%" V 2300 2000 60  0001 C CNN "Tolerance"
	1    5300 3400
	1    0    0    -1  
$EndComp
$Comp
L Device:C C18
U 1 1
P 10600 5450
F 0 "C18" V 10650 5400 60  0000 R TNN
F 1 "47pF" V 10500 5400 60  0000 R TNN
F 2 "VGA2NTSC:R_0805_1mm" H 10310 5460 60  0001 C CNN
F 3 "" H 10310 5460 60  0000 C CNN
	1    10600 5450
	0    -1   -1   0   
$EndComp
$Comp
L Device:C C20
U 1 1
P 10950 5800
F 0 "C20" H 10850 5800 60  0000 R TNN
F 1 "47pF" H 10850 5900 60  0000 R TNN
F 2 "VGA2NTSC:R_0805_1mm" H 10760 5890 60  0001 C CNN
F 3 "" H 10760 5890 60  0000 C CNN
	1    10950 5800
	-1   0    0    1   
$EndComp
$Comp
L Device:C C19
U 1 1
P 10450 5800
F 0 "C19" H 10350 5800 60  0000 R TNN
F 1 "47pF" H 10350 5900 60  0000 R TNN
F 2 "VGA2NTSC:R_0805_1mm" H 10260 5890 60  0001 C CNN
F 3 "" H 10260 5890 60  0000 C CNN
	1    10450 5800
	-1   0    0    1   
$EndComp
$Comp
L VGA2NTSC-v11-rescue:SCART- J4
U 1 1
P 5150 7700
F 0 "J4" H 4450 8300 60  0000 L BNN
F 1 "SCART Female" H 4450 7000 60  0000 L BNN
F 2 "VGA2NTSC:SCART-F-RA-NoHole" H 4450 7000 60  0001 C CNN
F 3 "" H 4450 7000 60  0000 C CNN
	1    5150 7700
	1    0    0    -1  
$EndComp
$Comp
L VGA2NTSC-v11-rescue:DB-15_VGA- J2
U 1 1
P 4250 2650
F 0 "J2" H 3940 1630 60  0000 L BNN
F 1 "~" H 4250 2650 50  0001 C CNN
F 2 "VGA2NTSC:AMPHENOL_L77HDE15SD1CH4F_Drill1SizeOval" H 4250 2650 50  0001 C CNN
F 3 "" H 4250 2650 50  0001 C CNN
	1    4250 2650
	1    0    0    -1  
$EndComp
$Comp
L VGA2NTSC-v11-rescue:TSH7373- U1
U 1 1
P 8850 3150
F 0 "U1" H 8350 3550 60  0000 L BNN
F 1 "Video Buffer" H 8350 2650 60  0000 L BNN
F 2 "VGA2NTSC:TSSOP-14_4.4x5mm_Pitch0.65mm-JFT" H 8350 2650 60  0001 C CNN
F 3 "" H 8350 2650 60  0000 C CNN
	1    8850 3150
	1    0    0    -1  
$EndComp
$Comp
L Device:R R4
U 1 1
P 2350 2900
F 0 "R4" H 2400 2950 60  0000 L BNN
F 1 "75" H 2400 2850 60  0000 L BNN
F 2 "VGA2NTSC:R_0805_1mm" H 2290 2610 60  0001 C CNN
F 3 "" H 2290 2610 60  0000 C CNN
F 4 "1%" V 2350 1800 60  0001 C CNN "Tolerance"
	1    2350 2900
	1    0    0    -1  
$EndComp
$Comp
L Device:R R5
U 1 1
P 2650 2900
F 0 "R5" H 2700 2950 60  0000 L BNN
F 1 "75" H 2700 2850 60  0000 L BNN
F 2 "VGA2NTSC:R_0805_1mm" H 2590 2610 60  0001 C CNN
F 3 "" H 2590 2610 60  0000 C CNN
F 4 "1%" V 2350 1800 60  0001 C CNN "Tolerance"
	1    2650 2900
	1    0    0    -1  
$EndComp
$Comp
L Connector:Barrel_Jack_Switch Ja7
U 1 1
P 15150 6900
F 0 "Ja7" H 15350 6700 50  0000 R CNN
F 1 "Barrel_Jack_Switch" H 15350 7100 50  0000 R CNN
F 2 "VGA2NTSC:BARREL_JACK-JFT" H 15200 6860 50  0001 C CNN
F 3 "~" H 15200 6860 50  0001 C CNN
	1    15150 6900
	-1   0    0    1   
$EndComp
Wire Wire Line
	14850 7000 14500 7000
Wire Wire Line
	14500 7000 14500 7500
Connection ~ 14500 7500
Wire Wire Line
	14500 7500 14750 7500
Wire Wire Line
	14850 6800 14700 6800
Wire Wire Line
	14700 6800 14700 6600
Wire Wire Line
	14700 6600 15550 6600
Wire Wire Line
	15550 6600 15550 7700
Connection ~ 15550 7700
Wire Wire Line
	2450 7300 2450 6750
Wire Wire Line
	13150 4050 13750 4050
Wire Wire Line
	13150 4550 13750 4550
$Comp
L Device:CP_Small C21
U 1 1
P 11100 1950
F 0 "C21" V 11200 1950 50  0000 C CNN
F 1 "Cap 220uf Case C" V 11200 1500 50  0000 C CNN
F 2 "VGA2NTSC:CP_Tantalum_Case-C_EIA-6032-28_JFT" H 11100 1950 50  0001 C CNN
F 3 "~" H 11100 1950 50  0001 C CNN
	1    11100 1950
	0    -1   -1   0   
$EndComp
$Comp
L Device:CP_Small C22
U 1 1
P 11100 2450
F 0 "C22" V 11200 2450 50  0000 C CNN
F 1 "Cap 220uf Case C" V 11200 2000 50  0000 C CNN
F 2 "VGA2NTSC:CP_Tantalum_Case-C_EIA-6032-28_JFT" H 11100 2450 50  0001 C CNN
F 3 "~" H 11100 2450 50  0001 C CNN
	1    11100 2450
	0    -1   -1   0   
$EndComp
$Comp
L Device:CP_Small C23
U 1 1
P 11100 2750
F 0 "C23" V 11200 2750 50  0000 C CNN
F 1 "Cap 220uf Case C" V 11200 2300 50  0000 C CNN
F 2 "VGA2NTSC:CP_Tantalum_Case-C_EIA-6032-28_JFT" H 11100 2750 50  0001 C CNN
F 3 "~" H 11100 2750 50  0001 C CNN
	1    11100 2750
	0    -1   -1   0   
$EndComp
$Comp
L Device:CP_Small C24
U 1 1
P 11100 3050
F 0 "C24" V 11200 3050 50  0000 C CNN
F 1 "Cap 220uf Case C" V 11200 2600 50  0000 C CNN
F 2 "VGA2NTSC:CP_Tantalum_Case-C_EIA-6032-28_JFT" H 11100 3050 50  0001 C CNN
F 3 "~" H 11100 3050 50  0001 C CNN
	1    11100 3050
	0    -1   -1   0   
$EndComp
$Comp
L Device:CP_Small C25
U 1 1
P 11100 3350
F 0 "C25" V 11200 3350 50  0000 C CNN
F 1 "Cap 220uf Case C" V 11200 2900 50  0000 C CNN
F 2 "VGA2NTSC:CP_Tantalum_Case-C_EIA-6032-28_JFT" H 11100 3350 50  0001 C CNN
F 3 "~" H 11100 3350 50  0001 C CNN
	1    11100 3350
	0    -1   -1   0   
$EndComp
Wire Wire Line
	11200 1950 13050 1950
Wire Wire Line
	11200 2450 11850 2450
Wire Wire Line
	11200 2750 11750 2750
Wire Wire Line
	11200 3050 11650 3050
Wire Wire Line
	11200 3350 11550 3350
Wire Wire Line
	4750 2750 5100 2750
$Comp
L Switch:SW_SPDT SW1
U 1 1
P 5300 2850
F 0 "SW1" H 5200 2750 50  0000 C CNN
F 1 "SW_SPDT" H 5450 2850 50  0000 C CNN
F 2 "VGA2NTSC:SW_HRO-SK-12D02_SPDT_Angled" H 5300 2850 50  0001 C CNN
F 3 "~" H 5300 2850 50  0001 C CNN
	1    5300 2850
	-1   0    0    1   
$EndComp
Wire Wire Line
	5500 2850 5650 2850
Wire Wire Line
	5100 2950 5100 3650
$Comp
L VGA2NTSC-v11-rescue:wirepad P3
U 1 1
P 6150 5350
F 0 "P3" H 6200 5350 50  0000 L CNN
F 1 "YTRAP_FEED" H 6400 5350 50  0000 L CNN
F 2 "VGA2NTSC:TH_Hole_One_1mm" H 6150 5350 50  0001 C CNN
F 3 "" H 6150 5350 50  0001 C CNN
	1    6150 5350
	1    0    0    -1  
$EndComp
$Comp
L Connector:Conn_01x03_Female P2
U 1 1
P 3750 4400
F 0 "P2" V 3688 4212 50  0000 R CNN
F 1 "EXT_STD_TOGGLE" V 3597 4212 50  0000 R CNN
F 2 "VGA2NTSC:Pin_Header_Straight_1x03_Pitch2.54mm_NoSilk" H 3750 4400 50  0001 C CNN
F 3 "~" H 3750 4400 50  0001 C CNN
	1    3750 4400
	0    -1   -1   0   
$EndComp
Wire Wire Line
	3750 4600 3750 4800
Wire Wire Line
	3750 5050 3250 5050
Wire Wire Line
	3850 4600 3850 4700
Text Label 3250 4600 0    60   ~ 0
GND
Text Label 3250 4700 0    60   ~ 0
VCC
Wire Wire Line
	3250 4600 3650 4600
Wire Wire Line
	3250 4700 3550 4700
$Comp
L Device:Jumper_NO_Small JP1
U 1 1
P 8450 4500
F 0 "JP1" V 8404 4548 50  0000 L CNN
F 1 "Jumper_NO_Small" V 8495 4548 50  0000 L CNN
F 2 "VGA2NTSC:WirepadJumperSm" H 8450 4500 50  0001 C CNN
F 3 "~" H 8450 4500 50  0001 C CNN
	1    8450 4500
	0    1    1    0   
$EndComp
Wire Wire Line
	8450 4400 8450 4250
$Comp
L VGA2NTSC-v11-rescue:wirepad P1
U 1 1
P 8200 4250
F 0 "P1" H 8150 4350 50  0000 L CNN
F 1 "EXT_CLOCK" H 8250 4300 50  0000 L CNN
F 2 "VGA2NTSC:TH_Hole_One_1mm" H 8200 4250 50  0001 C CNN
F 3 "" H 8200 4250 50  0001 C CNN
	1    8200 4250
	1    0    0    -1  
$EndComp
Connection ~ 8200 4250
Wire Wire Line
	8200 4250 3150 4250
$Comp
L Device:Jumper_NO_Small JP2
U 1 1
P 3650 4800
F 0 "JP2" H 3600 4900 50  0000 L CNN
F 1 "Jumper_NO_Small" H 3800 4800 50  0000 L CNN
F 2 "VGA2NTSC:WirepadJumperSm" H 3650 4800 50  0001 C CNN
F 3 "~" H 3650 4800 50  0001 C CNN
	1    3650 4800
	-1   0    0    1   
$EndComp
Connection ~ 3750 4800
Wire Wire Line
	3750 4800 3750 4950
Wire Wire Line
	3550 4700 3550 4800
Connection ~ 3550 4700
Wire Wire Line
	3550 4700 3850 4700
Text Notes 8200 5800 0    50   ~ 0
JP1: CLOSE FOR NORMAL NTSC OPERATION\nUSING LOCAL OSC\nLEAVE OPEN TO SUPPLY EXTERNAL OSCILLATOR (P1)
Text Notes 3250 4100 0    50   ~ 0
JP2: CLOSE FOR NORMAL NTSC OPERATION\nLEAVE OPEN TO ENABLE SWITCHING BETWEEN NTSC/PAL\n(Requires external oscillator that can be fed in\n  using the EXT_CLOCK pad P1)
Text Notes 12000 2950 0    50   ~ 0
C21-C25 CAN BE CONSIDERED OPTIONAL AS\nPER THE ORIGINAL DESIGN THESE LINES (CVBS and RGB)\nWERE DC COUPLED, NOT AC COUPLED\nIF DC COUPLING IS DESIRED, YOU MUST JUMPER THESE PADS\n(1206 or 1812 sized 0ohm resistors will do)
Text Notes 4000 6250 0    50   ~ 0
P3: DEV ACCESS TO YTRAP PIN (SEE DATASHEET)\nYTRAP DOES NOT HELP SOLVE DOT CRAWL ISSUES ON CVBS
$Comp
L power:VCC #VCC_0101
U 1 1
P 12400 7500
F 0 "#VCC_0101" H 12400 7500 20  0000 C CNN
F 1 "VCC" H 12400 7500 30  0000 C CNN
F 2 "" H 12400 7500 70  0000 C CNN
F 3 "" H 12400 7500 70  0000 C CNN
	1    12400 7500
	1    0    0    -1  
$EndComp
$Comp
L power:GND #GND_0101
U 1 1
P 12400 8100
F 0 "#GND_0101" H 12400 8240 20  0000 C CNN
F 1 "GND" H 12400 8210 30  0000 C CNN
F 2 "" H 12400 8100 70  0000 C CNN
F 3 "" H 12400 8100 70  0000 C CNN
	1    12400 8100
	1    0    0    -1  
$EndComp
Wire Wire Line
	12400 7500 12400 7650
Wire Wire Line
	12400 8100 12400 7900
$Comp
L VGA2NTSC-v11-rescue:wirepad P4
U 1 1
P 12400 7650
F 0 "P4" H 12250 7700 50  0000 L CNN
F 1 "VCC_TAP" H 12050 7650 50  0000 L CNN
F 2 "VGA2NTSC:TH_Hole_One_1mm" H 12400 7650 50  0001 C CNN
F 3 "" H 12400 7650 50  0001 C CNN
	1    12400 7650
	1    0    0    -1  
$EndComp
$Comp
L VGA2NTSC-v11-rescue:wirepad P5
U 1 1
P 12400 7900
F 0 "P5" H 12250 7950 50  0000 L CNN
F 1 "GND_TAP" H 12000 7900 50  0000 L CNN
F 2 "VGA2NTSC:TH_Hole_One_1mm" H 12400 7900 50  0001 C CNN
F 3 "" H 12400 7900 50  0001 C CNN
	1    12400 7900
	1    0    0    -1  
$EndComp
Wire Wire Line
	1750 7500 4150 7500
Wire Wire Line
	1650 7700 4150 7700
Wire Wire Line
	1550 7900 4150 7900
Wire Wire Line
	2450 7300 4150 7300
Wire Wire Line
	4150 8200 4150 9000
Wire Wire Line
	10050 1950 10450 1950
Wire Wire Line
	10350 5050 10350 5250
Wire Wire Line
	11350 4400 10950 4400
Wire Wire Line
	10950 4400 10950 4450
Wire Wire Line
	2950 3050 2950 3250
Wire Wire Line
	2650 3050 2650 3250
Wire Wire Line
	2350 3050 2350 3250
$Comp
L power:VCC #VCC_09
U 1 1
P 5300 3150
F 0 "#VCC_09" H 5300 3150 20  0000 C CNN
F 1 "VCC" H 5300 3080 30  0000 C CNN
F 2 "" H 5300 3150 70  0000 C CNN
F 3 "" H 5300 3150 70  0000 C CNN
	1    5300 3150
	1    0    0    -1  
$EndComp
Wire Wire Line
	5300 3150 5300 3250
Wire Wire Line
	5300 3550 5300 3650
Wire Wire Line
	10750 1950 11000 1950
Wire Wire Line
	10750 2450 11000 2450
Wire Wire Line
	10750 2750 11000 2750
Wire Wire Line
	10750 3050 11000 3050
Wire Wire Line
	10750 3350 11000 3350
Wire Wire Line
	12750 4050 12950 4050
Wire Wire Line
	12750 4550 12950 4550
Connection ~ 10950 4750
Connection ~ 10950 5950
Connection ~ 10950 5650
Wire Wire Line
	7250 4850 7550 4850
Wire Wire Line
	7550 5350 7550 5550
Wire Wire Line
	9150 8400 9950 8400
Wire Wire Line
	9150 7900 9950 7900
$EndSCHEMATC
